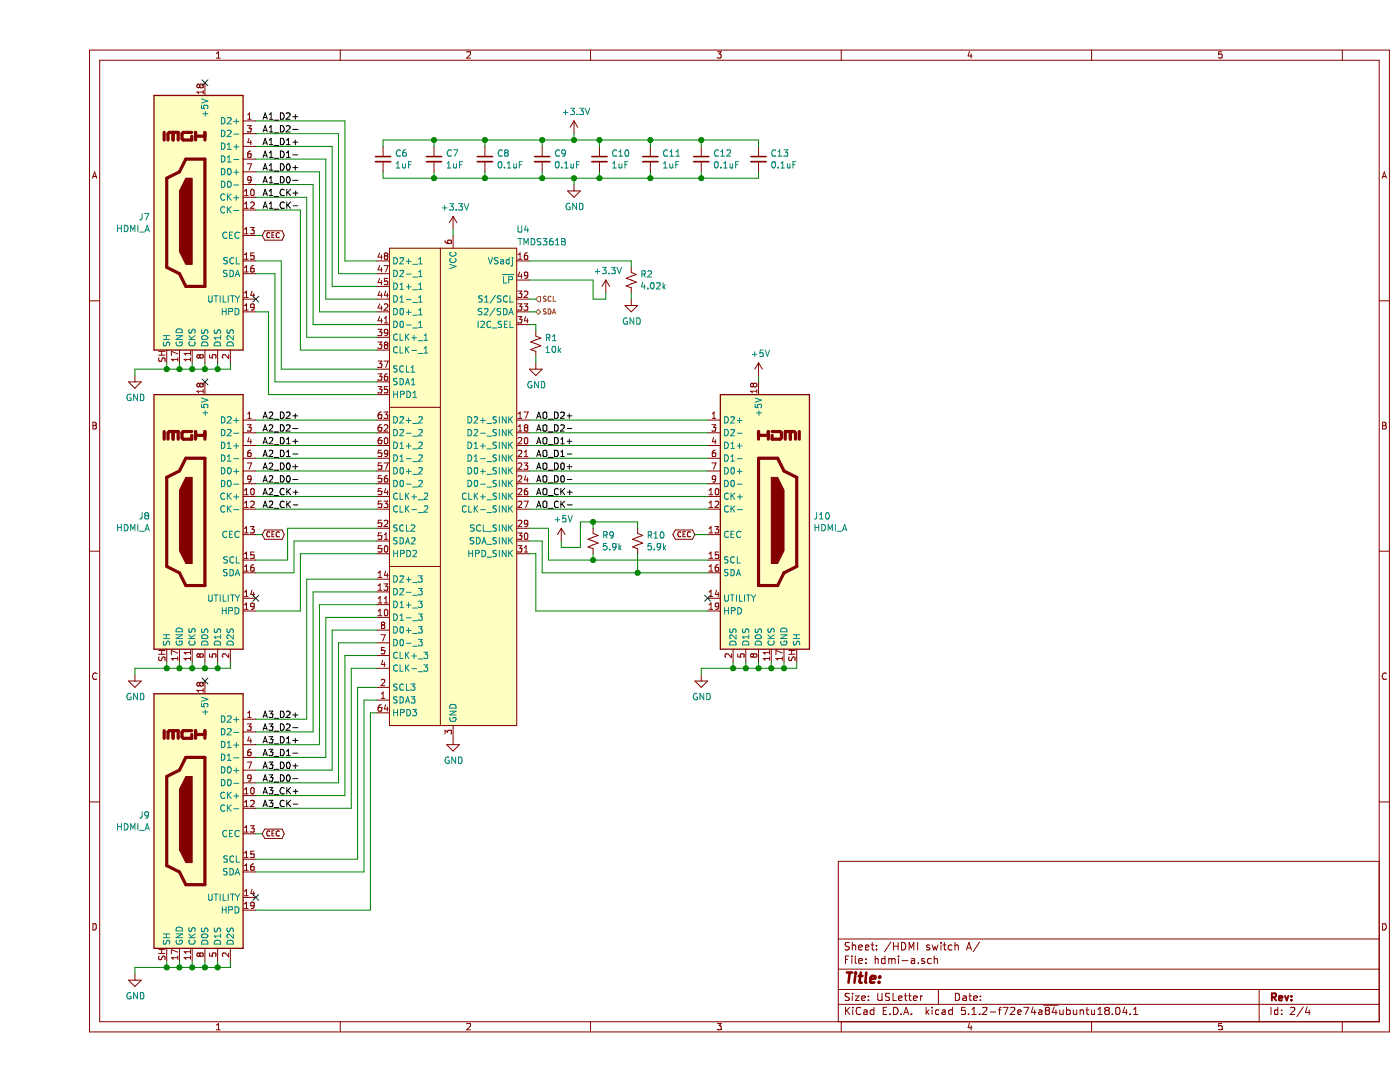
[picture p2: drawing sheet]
EESchema Schematic File Version 4
LIBS:kvm-base-cache
EELAYER 29 0
EELAYER END
$Descr USLetter 11000 8500
encoding utf-8
Sheet 2 4
Title ""
Date ""
Rev ""
Comp ""
Comment1 ""
Comment2 ""
Comment3 ""
Comment4 ""
$EndDescr
$Comp
L Connector:HDMI_A J?
U 1 1
P 1300 1750
AR Path="/5D8105F4" Ref="J?"  Part="1" 
AR Path="/5D7EDF71/5D8105F4" Ref="J7"  Part="1" 
AR Path="/5D86B4CA/5D8105F4" Ref="J?"  Part="1" 
F 0 "J7" H 1730 1796 50  0000 L CNN
F 1 "HDMI_A" H 1730 1705 50  0000 L CNN
F 2 "kvm-base:HDMI-001" H 1325 1750 50  0001 C CNN
F 3 "https://en.wikipedia.org/wiki/HDMI" H 1325 1750 50  0001 C CNN
	1    1300 1750
	-1   0    0    -1  
$EndComp
Text GLabel 1750 1850 2    39   BiDi ~ 0
CEC
Wire Wire Line
	1750 1850 1700 1850
$Comp
L power:GND #PWR?
U 1 1
P 3250 5800
AR Path="/5D8105FC" Ref="#PWR?"  Part="1" 
AR Path="/5D7EDF71/5D8105FC" Ref="#PWR0115"  Part="1" 
AR Path="/5D86B4CA/5D8105FC" Ref="#PWR?"  Part="1" 
F 0 "#PWR0115" H 3250 5550 50  0001 C CNN
F 1 "GND" H 3255 5627 50  0000 C CNN
F 2 "" H 3250 5800 50  0001 C CNN
F 3 "" H 3250 5800 50  0001 C CNN
	1    3250 5800
	1    0    0    -1  
$EndComp
$Comp
L Connector:HDMI_A J?
U 1 1
P 5650 4100
AR Path="/5D810602" Ref="J?"  Part="1" 
AR Path="/5D7EDF71/5D810602" Ref="J10"  Part="1" 
AR Path="/5D86B4CA/5D810602" Ref="J?"  Part="1" 
F 0 "J10" H 6080 4146 50  0000 L CNN
F 1 "HDMI_A" H 6080 4055 50  0000 L CNN
F 2 "kvm-base:HDMI-001" H 5675 4100 50  0001 C CNN
F 3 "https://en.wikipedia.org/wiki/HDMI" H 5675 4100 50  0001 C CNN
	1    5650 4100
	1    0    0    -1  
$EndComp
$Comp
L kvm-base:TMDS361B U?
U 1 1
P 3250 3850
AR Path="/5D810608" Ref="U?"  Part="1" 
AR Path="/5D7EDF71/5D810608" Ref="U4"  Part="1" 
AR Path="/5D86B4CA/5D810608" Ref="U?"  Part="1" 
F 0 "U4" H 3800 5900 50  0000 C CNN
F 1 "TMDS361B" H 3950 5800 50  0000 C CNN
F 2 "Package_QFP:LQFP-64_10x10mm_P0.5mm" H 3250 3950 50  0001 C CNN
F 3 "https://www.ti.com/lit/ds/symlink/tmds361b.pdf" H 3250 3950 50  0001 C CNN
	1    3250 3850
	1    0    0    -1  
$EndComp
Wire Wire Line
	3850 3300 5250 3300
Wire Wire Line
	3850 3400 5250 3400
Wire Wire Line
	3850 3500 5250 3500
Wire Wire Line
	5250 3600 3850 3600
Wire Wire Line
	5250 3800 3850 3800
Wire Wire Line
	5250 4000 3850 4000
Wire Wire Line
	1000 5250 1100 5250
Connection ~ 1100 5250
Wire Wire Line
	1100 5250 1200 5250
Connection ~ 1200 5250
Connection ~ 1300 5250
Wire Wire Line
	1300 5250 1400 5250
Connection ~ 1400 5250
Wire Wire Line
	1400 5250 1500 5250
$Comp
L power:GND #PWR?
U 1 1
P 750 2950
AR Path="/5D81061C" Ref="#PWR?"  Part="1" 
AR Path="/5D7EDF71/5D81061C" Ref="#PWR0116"  Part="1" 
AR Path="/5D86B4CA/5D81061C" Ref="#PWR?"  Part="1" 
F 0 "#PWR0116" H 750 2700 50  0001 C CNN
F 1 "GND" H 755 2777 50  0000 C CNN
F 2 "" H 750 2950 50  0001 C CNN
F 3 "" H 750 2950 50  0001 C CNN
	1    750  2950
	1    0    0    -1  
$EndComp
Wire Wire Line
	1000 2850 1000 2900
Wire Wire Line
	1000 2900 1100 2900
Wire Wire Line
	1500 2900 1500 2850
Wire Wire Line
	1100 2850 1100 2900
Connection ~ 1100 2900
Wire Wire Line
	1100 2900 1200 2900
Wire Wire Line
	1200 2850 1200 2900
Connection ~ 1200 2900
Wire Wire Line
	1300 2850 1300 2900
Connection ~ 1300 2900
Wire Wire Line
	1300 2900 1400 2900
Wire Wire Line
	1400 2850 1400 2900
Connection ~ 1400 2900
Wire Wire Line
	1400 2900 1500 2900
Wire Wire Line
	3850 3900 5250 3900
Wire Wire Line
	3850 3700 5250 3700
$Comp
L Connector:HDMI_A J?
U 1 1
P 1300 6450
AR Path="/5D810639" Ref="J?"  Part="1" 
AR Path="/5D7EDF71/5D810639" Ref="J9"  Part="1" 
AR Path="/5D86B4CA/5D810639" Ref="J?"  Part="1" 
F 0 "J9" H 1730 6496 50  0000 L CNN
F 1 "HDMI_A" H 1730 6405 50  0000 L CNN
F 2 "kvm-base:HDMI-001" H 1325 6450 50  0001 C CNN
F 3 "https://en.wikipedia.org/wiki/HDMI" H 1325 6450 50  0001 C CNN
	1    1300 6450
	-1   0    0    -1  
$EndComp
Wire Wire Line
	1000 7550 1000 7600
Wire Wire Line
	1000 7600 1100 7600
Wire Wire Line
	1500 7600 1500 7550
Wire Wire Line
	1100 7550 1100 7600
Connection ~ 1100 7600
Wire Wire Line
	1100 7600 1200 7600
Wire Wire Line
	1200 7550 1200 7600
Connection ~ 1200 7600
Wire Wire Line
	1300 7550 1300 7600
Connection ~ 1300 7600
Wire Wire Line
	1300 7600 1400 7600
Wire Wire Line
	1400 7550 1400 7600
Connection ~ 1400 7600
Wire Wire Line
	1400 7600 1500 7600
NoConn ~ 1300 5350
Wire Wire Line
	3250 1800 3250 1850
$Comp
L power:+3.3V #PWR?
U 1 1
P 3250 1800
AR Path="/5D81064F" Ref="#PWR?"  Part="1" 
AR Path="/5D7EDF71/5D81064F" Ref="#PWR0118"  Part="1" 
AR Path="/5D86B4CA/5D81064F" Ref="#PWR?"  Part="1" 
F 0 "#PWR0118" H 3250 1650 50  0001 C CNN
F 1 "+3.3V" H 3265 1973 50  0000 C CNN
F 2 "" H 3250 1800 50  0001 C CNN
F 3 "" H 3250 1800 50  0001 C CNN
	1    3250 1800
	1    0    0    -1  
$EndComp
Wire Wire Line
	1200 2900 1300 2900
Wire Wire Line
	1200 5250 1300 5250
Wire Wire Line
	1200 7600 1300 7600
Wire Wire Line
	1000 2900 750  2900
Wire Wire Line
	750  2900 750  2950
Connection ~ 1000 2900
$Comp
L power:GND #PWR?
U 1 1
P 750 5300
AR Path="/5D81065B" Ref="#PWR?"  Part="1" 
AR Path="/5D7EDF71/5D81065B" Ref="#PWR0119"  Part="1" 
AR Path="/5D86B4CA/5D81065B" Ref="#PWR?"  Part="1" 
F 0 "#PWR0119" H 750 5050 50  0001 C CNN
F 1 "GND" H 755 5127 50  0000 C CNN
F 2 "" H 750 5300 50  0001 C CNN
F 3 "" H 750 5300 50  0001 C CNN
	1    750  5300
	1    0    0    -1  
$EndComp
Wire Wire Line
	1000 5250 750  5250
Wire Wire Line
	750  5250 750  5300
Connection ~ 1000 5250
$Comp
L power:GND #PWR?
U 1 1
P 750 7650
AR Path="/5D810664" Ref="#PWR?"  Part="1" 
AR Path="/5D7EDF71/5D810664" Ref="#PWR0120"  Part="1" 
AR Path="/5D86B4CA/5D810664" Ref="#PWR?"  Part="1" 
F 0 "#PWR0120" H 750 7400 50  0001 C CNN
F 1 "GND" H 755 7477 50  0000 C CNN
F 2 "" H 750 7650 50  0001 C CNN
F 3 "" H 750 7650 50  0001 C CNN
	1    750  7650
	1    0    0    -1  
$EndComp
Wire Wire Line
	1000 7600 750  7600
Wire Wire Line
	750  7600 750  7650
Connection ~ 1000 7600
Wire Wire Line
	2050 1650 1700 1650
Wire Wire Line
	1700 1550 2100 1550
Wire Wire Line
	2150 1450 1700 1450
Wire Wire Line
	1700 1350 2200 1350
Wire Wire Line
	2250 1250 1700 1250
Wire Wire Line
	1700 1150 2300 1150
Wire Wire Line
	2350 1050 1700 1050
Wire Wire Line
	1700 950  2400 950 
Wire Wire Line
	2650 2750 2050 2750
Wire Wire Line
	2050 2750 2050 1650
Wire Wire Line
	2100 1550 2100 2650
Wire Wire Line
	2100 2650 2650 2650
Wire Wire Line
	2150 1450 2150 2550
Wire Wire Line
	2150 2550 2650 2550
Wire Wire Line
	2200 1350 2200 2450
Wire Wire Line
	2200 2450 2650 2450
Wire Wire Line
	2250 1250 2250 2350
Wire Wire Line
	2250 2350 2650 2350
Wire Wire Line
	2300 1150 2300 2250
Wire Wire Line
	2300 2250 2650 2250
Wire Wire Line
	2350 1050 2350 2150
Wire Wire Line
	2350 2150 2650 2150
Wire Wire Line
	2400 950  2400 2050
Wire Wire Line
	2400 2050 2650 2050
Wire Wire Line
	2650 3800 1700 3800
Wire Wire Line
	1700 3700 2650 3700
Wire Wire Line
	2650 3600 1700 3600
Wire Wire Line
	1700 3500 2650 3500
Wire Wire Line
	1700 3400 2650 3400
Wire Wire Line
	2650 4000 1700 4000
Wire Wire Line
	1700 3900 2650 3900
Wire Wire Line
	1700 3300 2650 3300
Wire Wire Line
	1000 5200 1000 5250
Wire Wire Line
	1300 5200 1300 5250
Wire Wire Line
	1400 5200 1400 5250
Wire Wire Line
	1500 5250 1500 5200
NoConn ~ 1300 3000
Wire Wire Line
	1100 5200 1100 5250
Wire Wire Line
	1200 5200 1200 5250
$Comp
L Connector:HDMI_A J?
U 1 1
P 1300 4100
AR Path="/5D810694" Ref="J?"  Part="1" 
AR Path="/5D7EDF71/5D810694" Ref="J8"  Part="1" 
AR Path="/5D86B4CA/5D810694" Ref="J?"  Part="1" 
F 0 "J8" H 1730 4146 50  0000 L CNN
F 1 "HDMI_A" H 1730 4055 50  0000 L CNN
F 2 "kvm-base:HDMI-001" H 1325 4100 50  0001 C CNN
F 3 "https://en.wikipedia.org/wiki/HDMI" H 1325 4100 50  0001 C CNN
	1    1300 4100
	-1   0    0    -1  
$EndComp
NoConn ~ 1700 2350
NoConn ~ 1700 4700
NoConn ~ 5250 4700
NoConn ~ 1700 7050
Wire Wire Line
	2650 2900 1900 2900
Wire Wire Line
	1900 2900 1900 2050
Wire Wire Line
	1900 2050 1700 2050
Wire Wire Line
	2650 3000 1850 3000
Wire Wire Line
	1850 3000 1850 2150
Wire Wire Line
	1850 2150 1700 2150
Wire Wire Line
	1700 2450 1800 2450
Wire Wire Line
	1800 2450 1800 3100
Wire Wire Line
	1800 3100 2650 3100
Text GLabel 1750 4200 2    39   BiDi ~ 0
CEC
Wire Wire Line
	1700 4200 1750 4200
Wire Wire Line
	1700 4400 1950 4400
Wire Wire Line
	1950 4400 1950 4150
Wire Wire Line
	1950 4150 2650 4150
Wire Wire Line
	2650 4250 2000 4250
Wire Wire Line
	2000 4250 2000 4500
Wire Wire Line
	2000 4500 1700 4500
Wire Wire Line
	1700 4800 2050 4800
Wire Wire Line
	2050 4800 2050 4350
Wire Wire Line
	2050 4350 2650 4350
Wire Wire Line
	1700 5650 2100 5650
Wire Wire Line
	2100 5650 2100 4550
Wire Wire Line
	2100 4550 2650 4550
$Comp
L Device:C_Small C?
U 1 1
P 2700 1250
AR Path="/5D8106B5" Ref="C?"  Part="1" 
AR Path="/5D7EDF71/5D8106B5" Ref="C6"  Part="1" 
AR Path="/5D86B4CA/5D8106B5" Ref="C?"  Part="1" 
F 0 "C6" H 2792 1296 50  0000 L CNN
F 1 "1uF" H 2792 1205 50  0000 L CNN
F 2 "Capacitor_SMD:C_0603_1608Metric_Pad1.05x0.95mm_HandSolder" H 2700 1250 50  0001 C CNN
F 3 "~" H 2700 1250 50  0001 C CNN
	1    2700 1250
	1    0    0    -1  
$EndComp
$Comp
L Device:C_Small C?
U 1 1
P 3100 1250
AR Path="/5D8106BB" Ref="C?"  Part="1" 
AR Path="/5D7EDF71/5D8106BB" Ref="C7"  Part="1" 
AR Path="/5D86B4CA/5D8106BB" Ref="C?"  Part="1" 
F 0 "C7" H 3192 1296 50  0000 L CNN
F 1 "1uF" H 3192 1205 50  0000 L CNN
F 2 "Capacitor_SMD:C_0603_1608Metric_Pad1.05x0.95mm_HandSolder" H 3100 1250 50  0001 C CNN
F 3 "~" H 3100 1250 50  0001 C CNN
	1    3100 1250
	1    0    0    -1  
$EndComp
$Comp
L Device:C_Small C?
U 1 1
P 3500 1250
AR Path="/5D8106C1" Ref="C?"  Part="1" 
AR Path="/5D7EDF71/5D8106C1" Ref="C8"  Part="1" 
AR Path="/5D86B4CA/5D8106C1" Ref="C?"  Part="1" 
F 0 "C8" H 3592 1296 50  0000 L CNN
F 1 "0.1uF" H 3592 1205 50  0000 L CNN
F 2 "Capacitor_SMD:C_0603_1608Metric_Pad1.05x0.95mm_HandSolder" H 3500 1250 50  0001 C CNN
F 3 "~" H 3500 1250 50  0001 C CNN
	1    3500 1250
	1    0    0    -1  
$EndComp
$Comp
L Device:C_Small C?
U 1 1
P 3950 1250
AR Path="/5D8106C7" Ref="C?"  Part="1" 
AR Path="/5D7EDF71/5D8106C7" Ref="C9"  Part="1" 
AR Path="/5D86B4CA/5D8106C7" Ref="C?"  Part="1" 
F 0 "C9" H 4042 1296 50  0000 L CNN
F 1 "0.1uF" H 4042 1205 50  0000 L CNN
F 2 "Capacitor_SMD:C_0603_1608Metric_Pad1.05x0.95mm_HandSolder" H 3950 1250 50  0001 C CNN
F 3 "~" H 3950 1250 50  0001 C CNN
	1    3950 1250
	1    0    0    -1  
$EndComp
$Comp
L Device:C_Small C?
U 1 1
P 4400 1250
AR Path="/5D8106CD" Ref="C?"  Part="1" 
AR Path="/5D7EDF71/5D8106CD" Ref="C10"  Part="1" 
AR Path="/5D86B4CA/5D8106CD" Ref="C?"  Part="1" 
F 0 "C10" H 4492 1296 50  0000 L CNN
F 1 "1uF" H 4492 1205 50  0000 L CNN
F 2 "Capacitor_SMD:C_0603_1608Metric_Pad1.05x0.95mm_HandSolder" H 4400 1250 50  0001 C CNN
F 3 "~" H 4400 1250 50  0001 C CNN
	1    4400 1250
	1    0    0    -1  
$EndComp
$Comp
L Device:C_Small C?
U 1 1
P 4800 1250
AR Path="/5D8106D3" Ref="C?"  Part="1" 
AR Path="/5D7EDF71/5D8106D3" Ref="C11"  Part="1" 
AR Path="/5D86B4CA/5D8106D3" Ref="C?"  Part="1" 
F 0 "C11" H 4892 1296 50  0000 L CNN
F 1 "1uF" H 4892 1205 50  0000 L CNN
F 2 "Capacitor_SMD:C_0603_1608Metric_Pad1.05x0.95mm_HandSolder" H 4800 1250 50  0001 C CNN
F 3 "~" H 4800 1250 50  0001 C CNN
	1    4800 1250
	1    0    0    -1  
$EndComp
$Comp
L Device:C_Small C?
U 1 1
P 5200 1250
AR Path="/5D8106D9" Ref="C?"  Part="1" 
AR Path="/5D7EDF71/5D8106D9" Ref="C12"  Part="1" 
AR Path="/5D86B4CA/5D8106D9" Ref="C?"  Part="1" 
F 0 "C12" H 5292 1296 50  0000 L CNN
F 1 "0.1uF" H 5292 1205 50  0000 L CNN
F 2 "Capacitor_SMD:C_0603_1608Metric_Pad1.05x0.95mm_HandSolder" H 5200 1250 50  0001 C CNN
F 3 "~" H 5200 1250 50  0001 C CNN
	1    5200 1250
	1    0    0    -1  
$EndComp
$Comp
L Device:C_Small C?
U 1 1
P 5650 1250
AR Path="/5D8106DF" Ref="C?"  Part="1" 
AR Path="/5D7EDF71/5D8106DF" Ref="C13"  Part="1" 
AR Path="/5D86B4CA/5D8106DF" Ref="C?"  Part="1" 
F 0 "C13" H 5742 1296 50  0000 L CNN
F 1 "0.1uF" H 5742 1205 50  0000 L CNN
F 2 "Capacitor_SMD:C_0603_1608Metric_Pad1.05x0.95mm_HandSolder" H 5650 1250 50  0001 C CNN
F 3 "~" H 5650 1250 50  0001 C CNN
	1    5650 1250
	1    0    0    -1  
$EndComp
$Comp
L power:+3.3V #PWR?
U 1 1
P 4200 1050
AR Path="/5D8106E5" Ref="#PWR?"  Part="1" 
AR Path="/5D7EDF71/5D8106E5" Ref="#PWR0121"  Part="1" 
AR Path="/5D86B4CA/5D8106E5" Ref="#PWR?"  Part="1" 
F 0 "#PWR0121" H 4200 900 50  0001 C CNN
F 1 "+3.3V" H 4215 1223 50  0000 C CNN
F 2 "" H 4200 1050 50  0001 C CNN
F 3 "" H 4200 1050 50  0001 C CNN
	1    4200 1050
	1    0    0    -1  
$EndComp
Wire Wire Line
	4200 1050 4200 1100
Wire Wire Line
	4200 1100 3950 1100
Wire Wire Line
	2700 1100 2700 1150
Wire Wire Line
	3100 1150 3100 1100
Connection ~ 3100 1100
Wire Wire Line
	3100 1100 2700 1100
Wire Wire Line
	3500 1150 3500 1100
Connection ~ 3500 1100
Wire Wire Line
	3500 1100 3100 1100
Wire Wire Line
	3950 1150 3950 1100
Connection ~ 3950 1100
Wire Wire Line
	3950 1100 3500 1100
Wire Wire Line
	4200 1100 4400 1100
Wire Wire Line
	5650 1100 5650 1150
Connection ~ 4200 1100
Wire Wire Line
	4400 1150 4400 1100
Connection ~ 4400 1100
Wire Wire Line
	4400 1100 4800 1100
Wire Wire Line
	4800 1150 4800 1100
Connection ~ 4800 1100
Wire Wire Line
	4800 1100 5200 1100
Wire Wire Line
	5200 1150 5200 1100
Connection ~ 5200 1100
Wire Wire Line
	5200 1100 5650 1100
$Comp
L power:GND #PWR?
U 1 1
P 4200 1450
AR Path="/5D810703" Ref="#PWR?"  Part="1" 
AR Path="/5D7EDF71/5D810703" Ref="#PWR0122"  Part="1" 
AR Path="/5D86B4CA/5D810703" Ref="#PWR?"  Part="1" 
F 0 "#PWR0122" H 4200 1200 50  0001 C CNN
F 1 "GND" H 4205 1277 50  0000 C CNN
F 2 "" H 4200 1450 50  0001 C CNN
F 3 "" H 4200 1450 50  0001 C CNN
	1    4200 1450
	1    0    0    -1  
$EndComp
Wire Wire Line
	2700 1350 2700 1400
Wire Wire Line
	2700 1400 3100 1400
Wire Wire Line
	4200 1400 4200 1450
Wire Wire Line
	3100 1350 3100 1400
Connection ~ 3100 1400
Wire Wire Line
	3100 1400 3500 1400
Wire Wire Line
	3500 1350 3500 1400
Connection ~ 3500 1400
Wire Wire Line
	3500 1400 3950 1400
Wire Wire Line
	3950 1350 3950 1400
Connection ~ 3950 1400
Wire Wire Line
	3950 1400 4200 1400
Wire Wire Line
	4200 1400 4400 1400
Wire Wire Line
	5650 1400 5650 1350
Connection ~ 4200 1400
Wire Wire Line
	5200 1400 5200 1350
Connection ~ 5200 1400
Wire Wire Line
	5200 1400 5650 1400
Wire Wire Line
	4800 1400 4800 1350
Connection ~ 4800 1400
Wire Wire Line
	4800 1400 5200 1400
Wire Wire Line
	4400 1400 4400 1350
Connection ~ 4400 1400
Wire Wire Line
	4400 1400 4800 1400
Wire Wire Line
	2650 4650 2150 4650
Wire Wire Line
	2150 4650 2150 5750
Wire Wire Line
	2150 5750 1700 5750
Wire Wire Line
	1700 5850 2200 5850
Wire Wire Line
	2200 5850 2200 4750
Wire Wire Line
	2200 4750 2650 4750
Wire Wire Line
	1700 5950 2250 5950
Wire Wire Line
	2250 5950 2250 4850
Wire Wire Line
	2250 4850 2650 4850
Wire Wire Line
	1700 6050 2300 6050
Wire Wire Line
	2300 6050 2300 4950
Wire Wire Line
	2300 4950 2650 4950
Wire Wire Line
	1700 6150 2350 6150
Wire Wire Line
	2350 6150 2350 5050
Wire Wire Line
	2350 5050 2650 5050
Wire Wire Line
	1700 6250 2400 6250
Wire Wire Line
	2400 6250 2400 5150
Wire Wire Line
	2400 5150 2650 5150
Wire Wire Line
	1700 6350 2450 6350
Wire Wire Line
	2450 6350 2450 5250
Wire Wire Line
	2450 5250 2650 5250
Wire Wire Line
	1700 6750 2500 6750
Wire Wire Line
	2500 6750 2500 5400
Wire Wire Line
	2500 5400 2650 5400
Wire Wire Line
	1700 6850 2550 6850
Wire Wire Line
	2550 6850 2550 5500
Wire Wire Line
	2550 5500 2650 5500
Wire Wire Line
	1700 7150 2600 7150
Wire Wire Line
	2600 7150 2600 5600
Wire Wire Line
	2600 5600 2650 5600
Text GLabel 1750 6550 2    39   BiDi ~ 0
CEC
Wire Wire Line
	1700 6550 1750 6550
$Comp
L Device:R_Small_US R?
U 1 1
P 4650 2200
AR Path="/5D810741" Ref="R?"  Part="1" 
AR Path="/5D7EDF71/5D810741" Ref="R2"  Part="1" 
AR Path="/5D86B4CA/5D810741" Ref="R?"  Part="1" 
F 0 "R2" H 4718 2246 50  0000 L CNN
F 1 "4.02k" H 4718 2155 50  0000 L CNN
F 2 "Resistor_SMD:R_0603_1608Metric_Pad1.05x0.95mm_HandSolder" H 4650 2200 50  0001 C CNN
F 3 "~" H 4650 2200 50  0001 C CNN
	1    4650 2200
	1    0    0    -1  
$EndComp
Wire Wire Line
	3850 2050 4650 2050
Wire Wire Line
	4650 2050 4650 2100
$Comp
L power:GND #PWR?
U 1 1
P 4650 2350
AR Path="/5D810749" Ref="#PWR?"  Part="1" 
AR Path="/5D7EDF71/5D810749" Ref="#PWR0123"  Part="1" 
AR Path="/5D86B4CA/5D810749" Ref="#PWR?"  Part="1" 
F 0 "#PWR0123" H 4650 2100 50  0001 C CNN
F 1 "GND" H 4655 2177 50  0000 C CNN
F 2 "" H 4650 2350 50  0001 C CNN
F 3 "" H 4650 2350 50  0001 C CNN
	1    4650 2350
	1    0    0    -1  
$EndComp
Wire Wire Line
	4650 2350 4650 2300
$Comp
L power:+3.3V #PWR?
U 1 1
P 4450 2300
AR Path="/5D810750" Ref="#PWR?"  Part="1" 
AR Path="/5D7EDF71/5D810750" Ref="#PWR0124"  Part="1" 
AR Path="/5D86B4CA/5D810750" Ref="#PWR?"  Part="1" 
F 0 "#PWR0124" H 4450 2150 50  0001 C CNN
F 1 "+3.3V" H 4465 2473 50  0000 C CNN
F 2 "" H 4450 2300 50  0001 C CNN
F 3 "" H 4450 2300 50  0001 C CNN
	1    4450 2300
	1    0    0    -1  
$EndComp
Wire Wire Line
	4450 2300 4450 2350
Wire Wire Line
	4450 2350 4350 2350
Wire Wire Line
	4350 2350 4350 2200
Wire Wire Line
	4350 2200 3850 2200
$Comp
L Device:R_Small_US R?
U 1 1
P 3900 2700
AR Path="/5D81075A" Ref="R?"  Part="1" 
AR Path="/5D7EDF71/5D81075A" Ref="R1"  Part="1" 
AR Path="/5D86B4CA/5D81075A" Ref="R?"  Part="1" 
F 0 "R1" H 3968 2746 50  0000 L CNN
F 1 "10k" H 3968 2655 50  0000 L CNN
F 2 "Resistor_SMD:R_0603_1608Metric_Pad1.05x0.95mm_HandSolder" H 3900 2700 50  0001 C CNN
F 3 "~" H 3900 2700 50  0001 C CNN
	1    3900 2700
	1    0    0    -1  
$EndComp
$Comp
L power:GND #PWR?
U 1 1
P 3900 2850
AR Path="/5D810760" Ref="#PWR?"  Part="1" 
AR Path="/5D7EDF71/5D810760" Ref="#PWR0125"  Part="1" 
AR Path="/5D86B4CA/5D810760" Ref="#PWR?"  Part="1" 
F 0 "#PWR0125" H 3900 2600 50  0001 C CNN
F 1 "GND" H 3905 2677 50  0000 C CNN
F 2 "" H 3900 2850 50  0001 C CNN
F 3 "" H 3900 2850 50  0001 C CNN
	1    3900 2850
	1    0    0    -1  
$EndComp
Wire Wire Line
	3900 2850 3900 2800
Wire Wire Line
	3900 2600 3900 2550
Wire Wire Line
	3900 2550 3850 2550
Wire Wire Line
	3850 4150 4000 4150
Wire Wire Line
	4000 4150 4000 4400
Wire Wire Line
	4000 4400 4350 4400
Wire Wire Line
	5250 4500 4700 4500
Wire Wire Line
	3950 4500 3950 4250
Wire Wire Line
	3950 4250 3850 4250
Wire Wire Line
	3850 4350 3900 4350
Wire Wire Line
	3900 4350 3900 4800
Wire Wire Line
	3900 4800 5250 4800
Wire Wire Line
	5450 5200 5450 5250
Wire Wire Line
	5450 5250 5550 5250
Wire Wire Line
	5950 5250 5950 5200
Wire Wire Line
	5550 5200 5550 5250
Connection ~ 5550 5250
Wire Wire Line
	5550 5250 5650 5250
Wire Wire Line
	5650 5200 5650 5250
Connection ~ 5650 5250
Wire Wire Line
	5750 5200 5750 5250
Connection ~ 5750 5250
Wire Wire Line
	5750 5250 5850 5250
Wire Wire Line
	5850 5200 5850 5250
Connection ~ 5850 5250
Wire Wire Line
	5850 5250 5950 5250
Wire Wire Line
	5650 5250 5750 5250
$Comp
L power:GND #PWR?
U 1 1
P 5200 5300
AR Path="/5D810781" Ref="#PWR?"  Part="1" 
AR Path="/5D7EDF71/5D810781" Ref="#PWR0126"  Part="1" 
AR Path="/5D86B4CA/5D810781" Ref="#PWR?"  Part="1" 
F 0 "#PWR0126" H 5200 5050 50  0001 C CNN
F 1 "GND" H 5205 5127 50  0000 C CNN
F 2 "" H 5200 5300 50  0001 C CNN
F 3 "" H 5200 5300 50  0001 C CNN
	1    5200 5300
	1    0    0    -1  
$EndComp
Wire Wire Line
	5450 5250 5200 5250
Wire Wire Line
	5200 5250 5200 5300
Connection ~ 5450 5250
Text GLabel 5150 4200 0    39   BiDi ~ 0
CEC
Text HLabel 3900 2350 2    39   Input ~ 0
SCL
Text HLabel 3900 2450 2    39   BiDi ~ 0
SDA
Wire Wire Line
	3900 2450 3850 2450
Wire Wire Line
	3900 2350 3850 2350
NoConn ~ 1300 650 
Text Label 1750 950  0    50   ~ 0
A1_D2+
Text Label 1750 1050 0    50   ~ 0
A1_D2-
Text Label 1750 1150 0    50   ~ 0
A1_D1+
Text Label 1750 1250 0    50   ~ 0
A1_D1-
Text Label 1750 1350 0    50   ~ 0
A1_D0+
Text Label 1750 1450 0    50   ~ 0
A1_D0-
Text Label 1750 1550 0    50   ~ 0
A1_CK+
Text Label 1750 1650 0    50   ~ 0
A1_CK-
Text Label 1750 3300 0    50   ~ 0
A2_D2+
Text Label 1750 3400 0    50   ~ 0
A2_D2-
Text Label 1750 3500 0    50   ~ 0
A2_D1+
Text Label 1750 3600 0    50   ~ 0
A2_D1-
Text Label 1750 3700 0    50   ~ 0
A2_D0+
Text Label 1750 3800 0    50   ~ 0
A2_D0-
Text Label 1750 3900 0    50   ~ 0
A2_CK+
Text Label 1750 4000 0    50   ~ 0
A2_CK-
Text Label 1750 5650 0    50   ~ 0
A3_D2+
Text Label 1750 5750 0    50   ~ 0
A3_D2-
Text Label 1750 5850 0    50   ~ 0
A3_D1+
Text Label 1750 5950 0    50   ~ 0
A3_D1-
Text Label 1750 6050 0    50   ~ 0
A3_D0+
Text Label 1750 6150 0    50   ~ 0
A3_D0-
Text Label 1750 6250 0    50   ~ 0
A3_CK+
Text Label 1750 6350 0    50   ~ 0
A3_CK-
Text Label 3900 3300 0    50   ~ 0
AO_D2+
Text Label 3900 3400 0    50   ~ 0
AO_D2-
Text Label 3900 3500 0    50   ~ 0
AO_D1+
Text Label 3900 3600 0    50   ~ 0
AO_D1-
Text Label 3900 3700 0    50   ~ 0
AO_D0+
Text Label 3900 3800 0    50   ~ 0
AO_D0-
Text Label 3900 3900 0    50   ~ 0
AO_CK+
Text Label 3900 4000 0    50   ~ 0
AO_CK-
$Comp
L Device:R_Small_US R?
U 1 1
P 4350 4250
AR Path="/5D696778" Ref="R?"  Part="1" 
AR Path="/5D7EDF71/5D696778" Ref="R9"  Part="1" 
AR Path="/5D86B4CA/5D696778" Ref="R?"  Part="1" 
F 0 "R9" H 4418 4296 50  0000 L CNN
F 1 "5.9k" H 4418 4205 50  0000 L CNN
F 2 "Resistor_SMD:R_0603_1608Metric_Pad1.05x0.95mm_HandSolder" H 4350 4250 50  0001 C CNN
F 3 "~" H 4350 4250 50  0001 C CNN
	1    4350 4250
	1    0    0    -1  
$EndComp
$Comp
L power:+5V #PWR?
U 1 1
P 4100 4250
AR Path="/5D6F58B0" Ref="#PWR?"  Part="1" 
AR Path="/5D7EDF71/5D6F58B0" Ref="#PWR05"  Part="1" 
AR Path="/5D86B4CA/5D6F58B0" Ref="#PWR?"  Part="1" 
F 0 "#PWR05" H 4100 4100 50  0001 C CNN
F 1 "+5V" H 4115 4423 50  0000 C CNN
F 2 "" H 4100 4250 50  0001 C CNN
F 3 "" H 4100 4250 50  0001 C CNN
	1    4100 4250
	1    0    0    -1  
$EndComp
Wire Wire Line
	4100 4250 4100 4300
Wire Wire Line
	4100 4300 4250 4300
Wire Wire Line
	4250 4300 4250 4100
Wire Wire Line
	4250 4100 4350 4100
Wire Wire Line
	4350 4100 4350 4150
Wire Wire Line
	4350 4350 4350 4400
Connection ~ 4350 4400
Wire Wire Line
	4350 4400 5250 4400
$Comp
L Device:R_Small_US R?
U 1 1
P 4700 4250
AR Path="/5D74F293" Ref="R?"  Part="1" 
AR Path="/5D7EDF71/5D74F293" Ref="R10"  Part="1" 
AR Path="/5D86B4CA/5D74F293" Ref="R?"  Part="1" 
F 0 "R10" H 4768 4296 50  0000 L CNN
F 1 "5.9k" H 4768 4205 50  0000 L CNN
F 2 "Resistor_SMD:R_0603_1608Metric_Pad1.05x0.95mm_HandSolder" H 4700 4250 50  0001 C CNN
F 3 "~" H 4700 4250 50  0001 C CNN
	1    4700 4250
	1    0    0    -1  
$EndComp
Wire Wire Line
	5250 4200 5150 4200
Wire Wire Line
	4700 4350 4700 4500
Connection ~ 4700 4500
Wire Wire Line
	4700 4500 3950 4500
Wire Wire Line
	4700 4150 4700 4100
Wire Wire Line
	4700 4100 4350 4100
Connection ~ 4350 4100
Wire Wire Line
	5650 3000 5650 2950
$Comp
L power:+5V #PWR?
U 1 1
P 5650 2950
AR Path="/5D810632" Ref="#PWR?"  Part="1" 
AR Path="/5D7EDF71/5D810632" Ref="#PWR0117"  Part="1" 
AR Path="/5D86B4CA/5D810632" Ref="#PWR?"  Part="1" 
F 0 "#PWR0117" H 5650 2800 50  0001 C CNN
F 1 "+5V" H 5665 3123 50  0000 C CNN
F 2 "" H 5650 2950 50  0001 C CNN
F 3 "" H 5650 2950 50  0001 C CNN
	1    5650 2950
	1    0    0    -1  
$EndComp
$EndSCHEMATC
